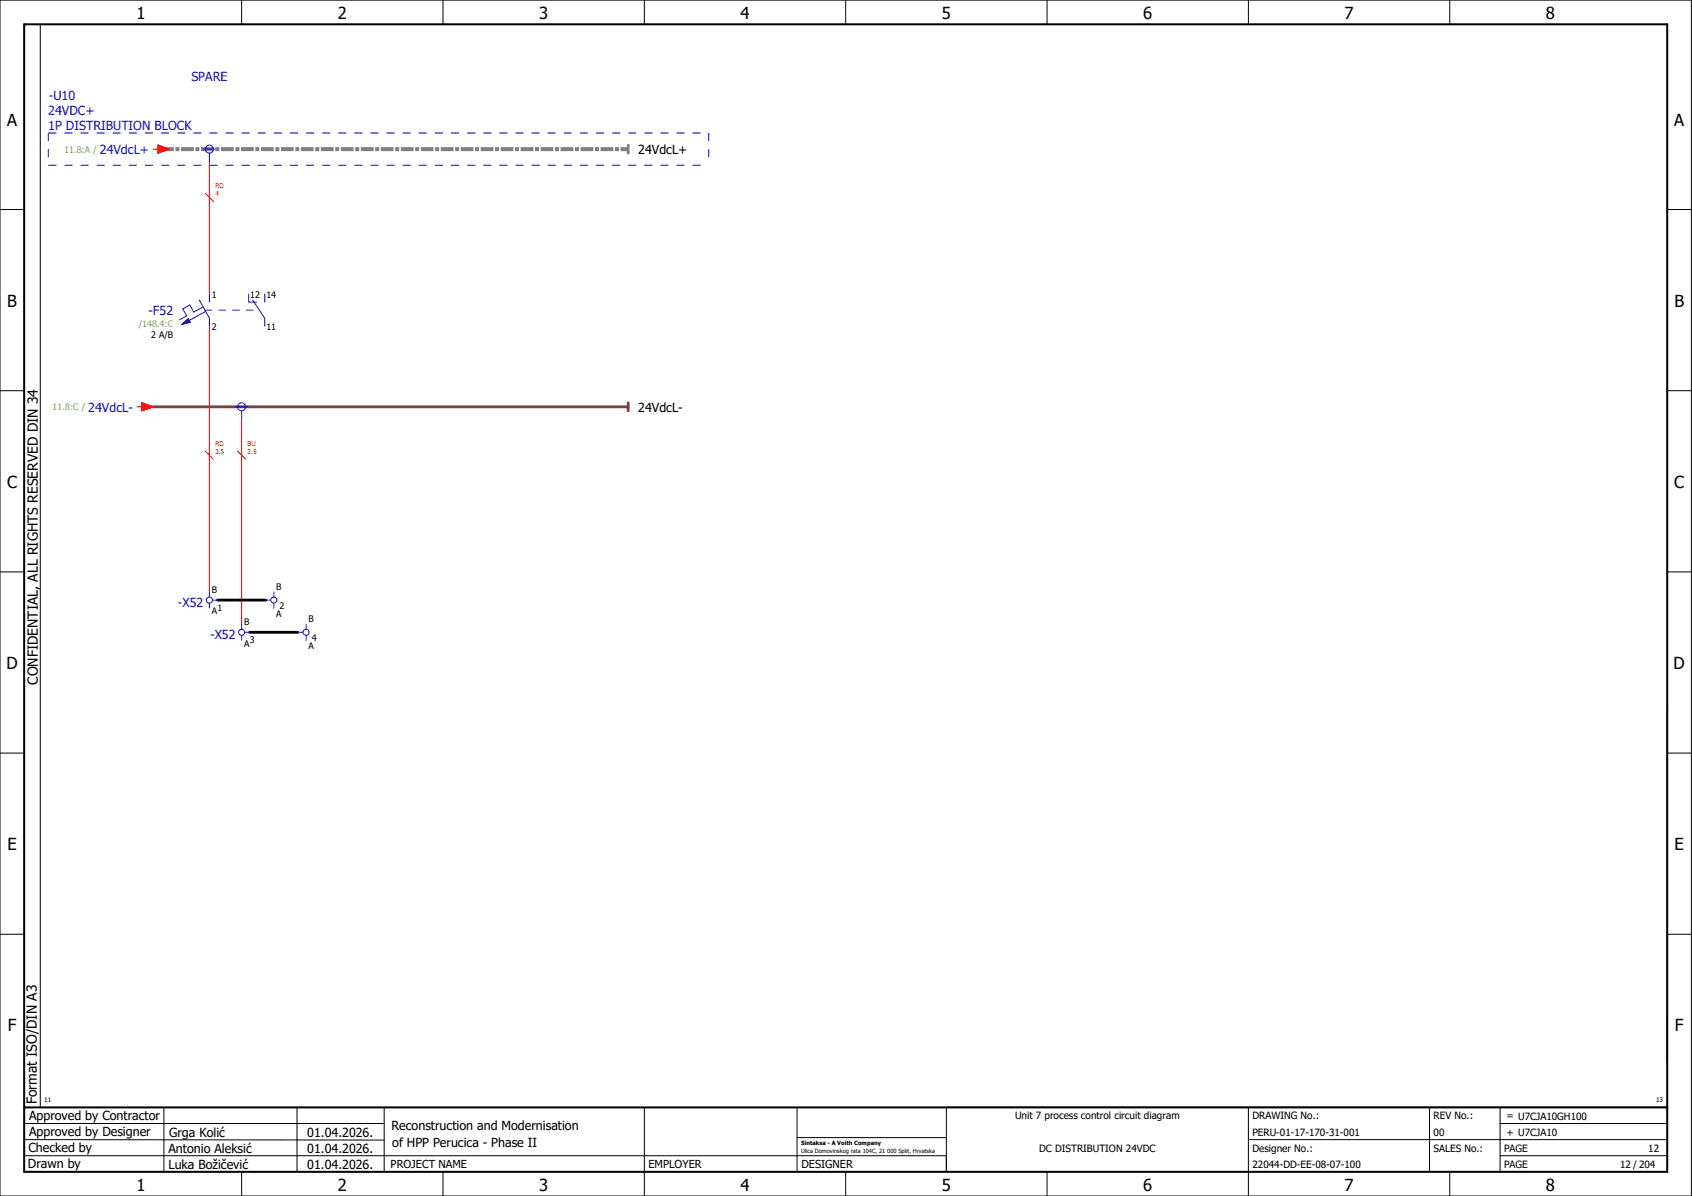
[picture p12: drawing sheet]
<svg xmlns="http://www.w3.org/2000/svg" width="420mm" height="297mm" viewBox="0 0 420 297" stroke-linecap="round" stroke-linejoin="round" font-family="sans-serif">
<g fill="none" stroke="#000" stroke-width=".25">
<path d="M0 0h420v297h-420zM10 6v269M60 0v6M110 0v6M160 0v6M210 0v6M260 0v6M310 0v6M360 0v6M0 52h6M414 52h6M0 97h6"/>
<path d="M414 97h6M0 142h6M414 142h6M414 176.3v87.4M0 187h6M414 187h6M0 232h6M414 232h6M6 279h89.4M40.7 275v16M73.7 274.9v16M95.4 275.1v16"/>
<path d="M160 275v22M197.9 275.1v16M310 275v22M355 275v16M372.5 279h41.5M372.5 275v16M414 275h-179v16M6 283l89.4 .1M6 287h229M60 291v6M110 291v6M197.9 282.5h37.1"/>
<path d="M210 291v6M260 291v6M310 283h104M360 291v6M372.5 287h41.5"/>
</g>
<path d="M6 6h408v285h-408zM6 275h408" fill="none" stroke="#000" stroke-width=".5"/>
<path d="M38 37h1.3M39.3 36l2.7 1-2.7 1zM51 48l2 2M52 40v33M52 81v66M34 101h1.3M35.3 100l2.7 1-2.7 1zM51 112l2 2M59 112l2 2M60 104v51" fill="none" stroke="#f00" stroke-width=".25"/>
<path d="M36 101h120M156 100v2" fill="none" stroke="#7f3f3f" stroke-width=".7"/>
<path d="M40 37h116" fill="none" stroke="#808080" stroke-width="1" stroke-dasharray="3.2 .4 1 .4" stroke-linecap="butt"/>
<path d="M54 149h12M62 157h12" fill="none" stroke="#000" stroke-width=".7"/>
<path d="M156 36v2" fill="none" stroke="#808080" stroke-width=".7"/>
<g fill="none" stroke="#00f" stroke-width=".25">
<path d="M50.5 37h3M52 38v2M49.5 74.5l2.5 4.5v2M50.4 76.2l-2.3 1.3-1-1.8-1.7 1 1 1.8-1.8 .9M50.9 77h1.7M51.1 77.3l-4.1 2.3M52 73v2M54.3 77h1.7M57.7 77h1.7M61.2 77h1.7M61.7 73v2h2.1M62.7 74.5l3.1 4.5v2"/>
<path d="M65.8 73v2M45.2 80.5l1.5-1.4 .5 .9zM58.5 101h3M60 102v2M52 147v1.3M52 149.8v1.2M52.8 149h1.2M60 155v1.3M60 157.8v1.2M60.8 157h1.2M66 149h1.3M68 147v1.3"/>
<path d="M68 149.8v1.2M74 157h1.2M76 155v1.3M76 157.8v1.2"/>
<circle cx="52" cy="37" r="1"/>
<circle cx="60" cy="101" r="1"/>
<circle cx="52" cy="149" r=".75"/>
<circle cx="60" cy="157" r=".75"/>
<circle cx="68" cy="149" r=".75"/>
<circle cx="76" cy="157" r=".75"/>
</g>
<path d="M12 33h164M12 33v8M176 33v8M12 41h164" fill="none" stroke="#00f" stroke-width=".25" stroke-dasharray="2 2" stroke-linecap="butt"/>
<path d="M45.2 80.5l1.5-1.4 .5 .9z" fill="#00f" stroke="#00f" stroke-width=".25"/>
<g fill="#f00" stroke="#f00" stroke-width=".25">
<path d="M35.3 100l2.7 1-2.7 1z"/>
<path d="M39.3 36l2.7 1-2.7 1z"/>
</g>
<g font-size="4.1">
<text x="33.9" y="4.7">1</text>
<text x="83.9" y="4.7">2</text>
<text x="133.9" y="4.7">3</text>
<text x="183.9" y="4.7">4</text>
<text x="233.9" y="4.7">5</text>
<text x="283.9" y="4.7">6</text>
<text x="333.9" y="4.7">7</text>
<text x="383.9" y="4.7">8</text>
<text x="1.8" y="31.2">A</text>
<text x="415.8" y="31.2">A</text>
<text x="1.8" y="76.2">B</text>
<text x="415.8" y="76.2">B</text>
<text x="1.8" y="121.2">C</text>
<text x="415.8" y="121.2">C</text>
<text x="1.6" y="166.2">D</text>
<text x="415.6" y="166.2">D</text>
<text x="1.8" y="211.2">E</text>
<text x="415.8" y="211.2">E</text>
<text x="1.9" y="256.2">F</text>
<text x="415.9" y="256.2">F</text>
<text x="33.9" y="295.7">1</text>
<text x="83.9" y="295.7">2</text>
<text x="133.9" y="295.7">3</text>
<text x="183.9" y="295.7">4</text>
<text x="233.9" y="295.7">5</text>
<text x="283.9" y="295.7">6</text>
<text x="333.9" y="295.7">7</text>
<text x="383.9" y="295.7">8</text>
</g>
<g font-size="3.4">
<text x="9.4" y="170" transform="rotate(-90 9.4 170)">CONFIDENTIAL, ALL RIGHTS RESERVED DIN 34</text>
<text x="9.2" y="274.3" transform="rotate(-90 9.2 274.3)">Format ISO/DIN A3</text>
</g>
<g font-size="3.1" fill="#00f">
<text x="47.5" y="20.1">SPARE</text>
<text x="12" y="28.6">24VDC+</text>
<text x="12.1" y="24.8">-U10</text>
<text x="12" y="32.4">1P DISTRIBUTION BLOCK</text>
<text x="24.8" y="38.3">24VdcL+</text>
<text x="36.9" y="78.3">-F52</text>
<text x="21.9" y="102.3">24VdcL-</text>
<text x="44.2" y="150.6">-X52</text>
<text x="52.2" y="158.6">-X52</text>
</g>
<g font-size="3.1">
<text x="158.5" y="38.3">24VdcL+</text>
<text x="158.5" y="102.3">24VdcL-</text>
<text x="7.2" y="278.1">Approved by Contractor</text>
<text x="97.2" y="280.5">Reconstruction and Modernisation</text>
<text x="7.1" y="286.1">Checked by</text>
<text x="7.2" y="282.1">Approved by Designer</text>
<text x="41.8" y="286.2">Antonio Aleksić</text>
<text x="42" y="282.3">Grga Kolić</text>
<text x="76.3" y="282.3">01.04.2026.</text>
<text x="76.3" y="286.3">01.04.2026.</text>
<text x="97.4" y="284.8">of HPP Perucica - Phase II</text>
<text x="6.9" y="290">Drawn by</text>
<text x="41.8" y="290.3">Luka Božičević</text>
<text x="76.3" y="290.3">01.04.2026.</text>
</g>
<g font-size="2.7">
<text x="97" y="290.1">PROJECT NAME</text>
<text x="161" y="290.1">EMPLOYER</text>
<text x="199" y="290.1">DESIGNER</text>
</g>
<g font-size="2.5">
<text x="252" y="278">Unit 7 process control circuit diagram</text>
<text x="311" y="278">DRAWING No.:</text>
<text x="356" y="278">REV No.:</text>
<text x="374.1" y="278">= U7CJA10GH100</text>
<text x="258" y="286">DC DISTRIBUTION 24VDC</text>
<text x="311" y="286">Designer No.:</text>
<text x="311" y="282">PERU-01-17-170-31-001</text>
<text x="356" y="286">SALES No.:</text>
<text x="356" y="282">00</text>
<text x="373.5" y="286">PAGE</text>
<text x="374.1" y="282.1">+ U7CJA10</text>
<text x="409.3" y="286">12</text>
<text x="311" y="290">22044-DD-EE-08-07-100</text>
<text x="373.5" y="290">PAGE</text>
<text x="402.3" y="290">12 / 204</text>
</g>
<g font-size="2.2" fill="#7ca552">
<text x="15.9" y="37.9">11.8:A /</text>
<text x="34.5" y="81.2">/148.4:C</text>
<text x="13.1" y="101.9">11.8:C /</text>
</g>
<g font-size="2.2">
<text x="52.6" y="74">1</text>
<text x="62.1" y="74">12</text>
<text x="66.2" y="74">14</text>
<text x="37.6" y="83.9">2 A/B</text>
<text x="52.6" y="81.9">2</text>
<text x="66.2" y="81.9">11</text>
<text x="52.6" y="147.2">B</text>
<text x="68.6" y="146.6">B</text>
<text x="52.6" y="152.6">A</text>
<text x="54" y="151.7">1</text>
<text x="60.6" y="155.2">B</text>
<text x="68.6" y="153.3">A</text>
<text x="69.4" y="151.3">2</text>
<text x="76.6" y="154.6">B</text>
<text x="60.6" y="160.6">A</text>
<text x="62" y="159.7">3</text>
<text x="76.6" y="161.3">A</text>
<text x="77.4" y="159.3">4</text>
</g>
<g font-size="1.6" fill="#f00">
<text x="53.5" y="46.8">RD</text>
<text x="53.5" y="48.7">4</text>
<text x="53.5" y="112.7">2.5</text>
<text x="53.5" y="110.8">RD</text>
<text x="61.5" y="112.7">2.5</text>
<text x="61.5" y="110.8">BU</text>
</g>
<g font-size="1.6">
<text x="11" y="273.7">11</text>
<text x="411.2" y="273.7">13</text>
</g>
<g font-size="1.4">
<text x="198.9" y="284.4">Sintaksa - A Voith Company</text>
<text x="198.9" y="286.4">Ulica Domovinskog rata 104C, 21 000 Split, Hrvatska</text>
</g>
</svg>
